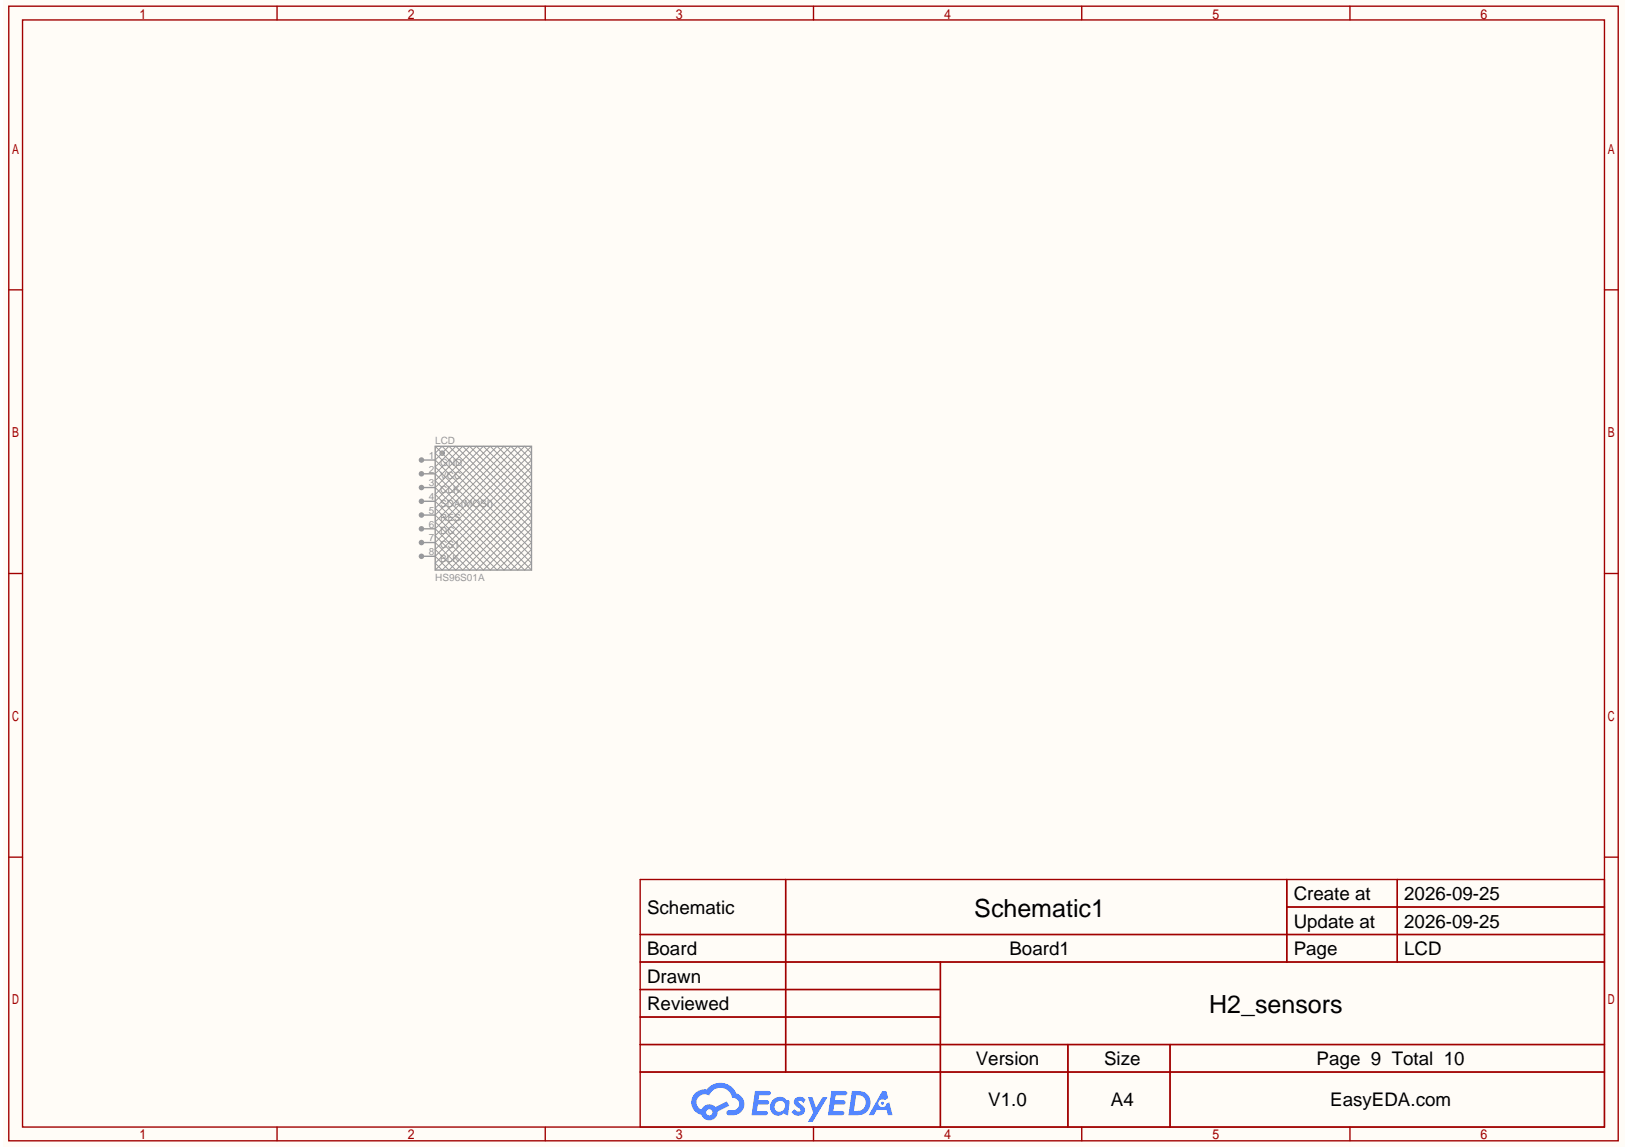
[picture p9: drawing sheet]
<svg xmlns="http://www.w3.org/2000/svg" width="297mm" height="210mm" viewBox="0 0 297 210" stroke-linecap="round" stroke-linejoin="round" font-family="sans-serif">
<path d="M.5 0h296.2v209.5h-296.2z" fill="#fffcf7"/>
<g fill="none" stroke="#a10000" stroke-width=".25">
<path d="M1.6 1.1h294v207.3h-294zM4.1 3.6h289v202.3h-289zM50.6 1.1v2.5M99.6 1.1v2.5M148.6 1.1v2.5M197.6 1.1v2.5M246.6 1.1v2.5M1.6 53h2.5M293.1 53h2.5M1.6 104.8h2.5M293.1 104.8h2.5M1.6 156.6h2.5"/>
<path d="M293.1 156.6h2.5M116.9 160.7h176.2v45.2h-176.2zM116.9 170.7h176.2M116.9 175.8h176.2M143.5 160.7v35.2M171.8 175.8v30.1M235 160.7v15.1M235 165.7h58.1M255.2 160.7v15.1M116.9 180.8h54.9M116.9 190.8h176.2M116.9 185.8h54.9"/>
<path d="M116.9 195.9h176.2M195 190.8v15.1M213.7 190.8v15.1M50.6 205.9v2.5M99.6 205.9v2.5M148.6 205.9v2.5M197.6 205.9v2.5M246.6 205.9v2.5"/>
</g>
<g fill="#5487ff">
<path d="M145.3 200.6a1.29 1.29 0 0 1 1.8 .3l-.4 .6a.54 .54 0 0 0-.9-.2l.2 .2a1.56 1.56 0 0 1 1 1.6 1.41 1.41 0 0 1-2.4 .1l.5-.6a.63 .63 0 0 0 .5 .5 .63 .63 0 0 0 .6-.3l-.1-.2a1.58 1.58 0 0 1-1.1-1.5z"/>
<path d="M147.6 200.5h.8l.7 1.9 1.1-1.9h.9l-2.6 4.4h-.9l.9-1.6z"/>
<path d="M137.9 199.3h1.6a1.29 1.29 0 0 1 1.3 .2 .39 .39 0 0 1-.4 .6h-1.7l-.2 .9h1.7a.39 .39 0 0 1 .3 .4 .39 .39 0 0 1-.4 .4h-1.7l-.1 1.2h.8a1.22 1.22 0 0 1 1.1 .2 .39 .39 0 0 1-.3 .5h-2.6z"/>
<path d="M151.9 199.3h1.6a1.3 1.3 0 0 1 1.2 .2 .39 .39 0 0 1-.3 .6h-1.8l-.1 .9h1.6a.39 .39 0 0 1 .4 .4 .39 .39 0 0 1-.5 .4h-1.6l-.2 1.2h.8a1.21 1.21 0 0 1 1.2 .2 .39 .39 0 0 1-.4 .5h-2.6z"/>
<path d="M161.2 199.3h.7l.3 1.3-.6 .4a.74 .74 0 0 0-1.1 .3 .74 .74 0 0 0 .5 1 .74 .74 0 0 0 .9-.6l.5-.3 .6 2.3h-.8l-.2-.9h-1.9l-.5 .9h-.9z"/>
<path d="M155.6 199.3l-.6 4.4h1.4a2.25 2.25 0 0 0 2.6-2.2 2.25 2.25 0 0 0-2.7-2.2zM156.4 200.1a1.48 1.48 0 0 1 1.7 1.5 1.48 1.48 0 0 1-1.9 1.4h-.2z"/>
<path d="M141.1 201a1.57 1.57 0 0 0-.2 2.2 1.57 1.57 0 0 0 2.1 .3l.2-.1 .3 .3h.4l.3-2.4-.1-.3h-.5a1.58 1.58 0 0 0-2.5 0zM141.8 201.4a.97 .97 0 0 1 1.6 .3 .97 .97 0 0 1-.9 1.4 .93 .93 0 0 1-1-.5 .93 .93 0 0 1 .3-1.2z"/>
<path d="M127 199.7a2.34 2.34 0 0 0 1.1 4 1.53 1.53 0 0 0 1.8 1 1.53 1.53 0 0 0 1.2-1.6l2.1-1.1-.5-.8-2 1.1a1.55 1.55 0 0 0-2.6 .4 1.48 1.48 0 0 1-.7-2.1 1.48 1.48 0 0 1 2.1-.5 2.2 2.2 0 0 1 2.3-1.4 2.2 2.2 0 0 1 2 1.9 1.15 1.15 0 0 1 1.2 1 1.15 1.15 0 0 1-1.1 1.2h-.7a.46 .46 0 0 0-.5 .4 .46 .46 0 0 0 .4 .6 2.2 2.2 0 0 0 2.3-.7 2.2 2.2 0 0 0 .4-2.3 2.13 2.13 0 0 0-1.3-1.1 3.2 3.2 0 0 0-5.4-.7l-1.1 .1zM129 203.2a.57 .57 0 0 1 1.1 0 .57 .57 0 0 1-1.1 0z"/>
<circle cx="161.2" cy="201.6" r=".28"/>
</g>
<path d="M79.5 82.8l1.3-1.3 16.3 16.4-6.3 6.2-11.3-11.3 11.3-11.3 6.3 6.3-16.3 16.3-1.3-1.2 17.6-17.6-3.8-3.8-13.8 13.9 8.8 8.7 8.8-8.7-13.8-13.9-3.8 3.8 17.6 17.6-1.3 1.2-16.3-16.3 6.3-6.3 11.3 11.3-11.3 11.3-6.3-6.2 16.3-16.4 1.3 1.3-17.6 17.6 3.8 3.7 13.8-13.8-8.8-8.8-8.8 8.8 13.8 13.8 3.8-3.7zM79.5 81.5l17.6 17.6-5 5-12.6-12.5 10-10.1 7.6 7.6-15.1 15-2.5-2.5 17.6-17.6-2.5-2.5-15.1 15.1 7.5 7.5 10.1-10-12.6-12.6-5 5.1 17.6 17.5M80.9 82.4l.2 .2M81.1 83l-.2 .1M97.1 81.5l-17.6 17.6 5 5 12.6-12.5-10.1-10.1-7.5 7.6 15.1 15 2.5-2.5-17.6-17.6 2.5-2.5 15.1 15.1-7.6 7.5-10-10 12.6-12.6 5 5.1-17.6 17.5" fill="none" stroke="#999" stroke-width=".18"/>
<g fill="none" stroke="#999" stroke-width=".25">
<path d="M77 84h2.5M79.5 81.5h17.6v22.6h-17.6z"/>
<circle cx="80.7" cy="82.8" r=".38"/>
</g>
<circle cx="77" cy="84" r=".5" fill="#999"/>
<path d="M77 86.6h2.5" fill="none" stroke="#999" stroke-width=".25"/>
<circle cx="77" cy="86.6" r=".5" fill="#999"/>
<path d="M77 89.1h2.5" fill="none" stroke="#999" stroke-width=".25"/>
<circle cx="77" cy="89.1" r=".5" fill="#999"/>
<path d="M77 91.6h2.5" fill="none" stroke="#999" stroke-width=".25"/>
<circle cx="77" cy="91.6" r=".5" fill="#999"/>
<path d="M77 94.1h2.5" fill="none" stroke="#999" stroke-width=".25"/>
<circle cx="77" cy="94.1" r=".5" fill="#999"/>
<path d="M77 96.6h2.5" fill="none" stroke="#999" stroke-width=".25"/>
<circle cx="77" cy="96.6" r=".5" fill="#999"/>
<path d="M77 99.1h2.5" fill="none" stroke="#999" stroke-width=".25"/>
<circle cx="77" cy="99.1" r=".5" fill="#999"/>
<path d="M77 101.6h2.5" fill="none" stroke="#999" stroke-width=".25"/>
<circle cx="77" cy="101.6" r=".5" fill="#999"/>
<g font-size="4.6">
<text x="178" y="167.5">Schematic1</text>
<text x="220.9" y="185.1">H2_sensors</text>
</g>
<g font-size="3.4">
<text x="118.2" y="167">Schematic</text>
<text x="236.3" y="164.4">Create at</text>
<text x="256.5" y="164.4">2026-09-25</text>
<text x="236.3" y="169.5">Update at</text>
<text x="256.5" y="169.5">2026-09-25</text>
<text x="118.2" y="174.5">Board</text>
<text x="118.2" y="179.5">Drawn</text>
<text x="184.4" y="174.5">Board1</text>
<text x="236.3" y="174.5">Page</text>
<text x="256.5" y="174.5">LCD</text>
<text x="118.2" y="184.5">Reviewed</text>
<text x="178.2" y="194.6">Version</text>
<text x="201.7" y="194.6">Size</text>
<text x="240.5" y="194.6">Page 9 Total 10</text>
<text x="180.5" y="202.1">V1.0</text>
<text x="202.9" y="202.1">A4</text>
<text x="243" y="202.1">EasyEDA.com</text>
</g>
<g font-size="1.8" fill="#999">
<text x="78.4" y="83.8">1</text>
<text x="79.5" y="81.1">LCD</text>
<text x="78.4" y="86.3">2</text>
<text x="78.4" y="88.8">3</text>
<text x="80.4" y="85.1">GND</text>
<text x="80.4" y="87.6">VCC</text>
<text x="78.4" y="91.4">4</text>
<text x="78.4" y="93.9">5</text>
<text x="80.4" y="90.1">CLK</text>
<text x="80.4" y="92.6">SDA(MOSI)</text>
<text x="80.4" y="95.1">RES</text>
<text x="78.4" y="96.4">6</text>
<text x="78.4" y="98.9">7</text>
<text x="78.4" y="101.4">8</text>
<text x="80.4" y="97.6">DC</text>
<text x="80.4" y="100.2">CS1</text>
<text x="79.5" y="106.2">HS96S01A</text>
<text x="80.4" y="102.7">BLK</text>
</g>
</svg>
